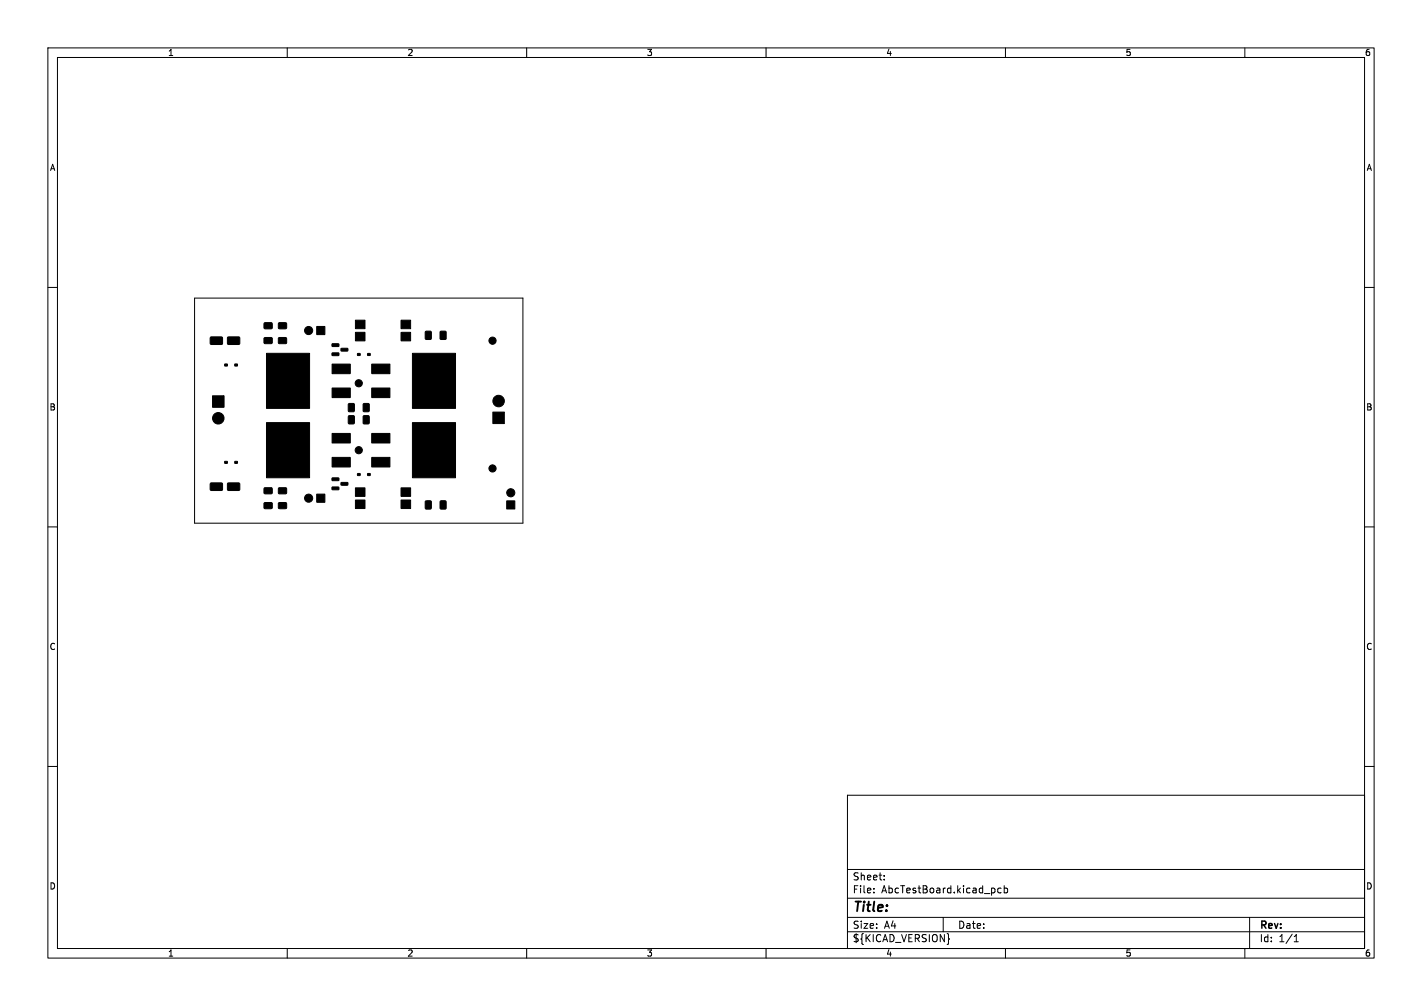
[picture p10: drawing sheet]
<svg xmlns="http://www.w3.org/2000/svg" width="297mm" height="210mm" viewBox="0 0 297 210" stroke-linecap="round" stroke-linejoin="round" font-family="sans-serif">
<g fill="none" stroke="#000" stroke-width=".21">
<path d="M10 10h277v190h-277zM12 12h273v186h-273zM60 10v2M110 10v2M160 10v2M210 10v2M260 10v2M10 60h2M285 60h2M40.6 62.2h68.6v47h-68.6zM10 110h2M285 110h2"/>
<path d="M10 160h2M285 160h2M177 166h108v32h-108zM60 198v2M110 198v2M160 198v2M177 194.5h108M177 191.5h108M177 187.5h108M177 181.5h108M182.5 186.3v.1M182.5 185.5v.1"/>
<path d="M184.7 183.6v.1M184.7 182.8v.1M197 191.5v3M198.1 195.8l.2 .2-.2 .2M209.1 185.5l-.4-.1-.3 .3 .1 .6h.6M209.7 185.5l.5-.1 .3 .3-.2 .6h-.6M209.7 184.9v1.5M210 198v2M260 198v2M261 191.5v6.5M270.3 196.6h.9M270.3 195.5l.4-.4v1.5"/>
</g>
<g fill="#000" stroke="#000" stroke-width=".21">
<path d="M44 70.4l2.3-.1 .2 .3v1.2l-.3 .1h-2.2l-.1-.2zM46.9 76h.6v.4h-.6zM49 76h.6v.4h-.6zM47.6 70.4l2.3-.1 .2 .3v1.2l-.3 .1h-2.2l-.1-.2zM55.2 67.4h1.6v1.2h-1.6zM55.2 70.5h1.6v1.2h-1.6zM58.2 70.5h1.6v1.2h-1.6zM58.2 67.4h1.6v1.2h-1.6zM66.1 68.1h1.8v1.8h-1.8zM69.4 71.8h1.3l.1 .5h-1.4zM69.4 73.7h1.3l.1 .5h-1.4zM71.2 72.7h1.4l.1 .5-1.4 .1z"/>
<path d="M69.4 76h3.8v2h-3.8zM74.7 73.8h.5v.4h-.5zM74.2 66.8h2v1.8h-2zM74.2 69.4h2v1.8h-2zM76.8 73.8h.5v.4h-.5zM77.6 76h3.8v2h-3.8zM83.8 69.4h2v1.8h-2zM83.8 66.8h2v1.8h-2zM86.1 73.8h9v11.5h-9zM88.9 69.2h1.1v1.6h-1.1zM92 69.2h1.1v1.6h-1.1zM44.4 82.6h2.4v2.4h-2.4z"/>
<path d="M46.9 96.3h.6v.4h-.6zM49 96.3h.6v.4h-.6zM55.7 73.8h9v11.5h-9zM55.7 88.2h9v11.5h-9zM69.4 99.8h1.3l.1 .5h-1.4zM72.8 84.3h1.2v1.6h-1.2zM69.4 81h3.8v2h-3.8zM69.4 95.5h3.8v2h-3.8zM69.4 90.5h3.8v2h-3.8zM72.8 86.8h1.2v1.6h-1.2zM74.7 98.9h.5v.4h-.5zM75.9 84.3h1.2v1.6h-1.2z"/>
<path d="M76.8 98.9h.5v.4h-.5zM75.9 86.8h1.2v1.6h-1.2zM77.6 81h3.8v2h-3.8zM77.6 90.5h3.8v2h-3.8zM77.6 95.5h3.8v2h-3.8zM86.1 88.2h9v11.5h-9zM102.9 86h2.4v2.4h-2.4zM44 100.9l2.3-.1 .2 .3v1.1l-.3 .2h-2.2l-.1-.3zM47.6 100.9l2.3-.1 .2 .3v1.1l-.3 .2h-2.2l-.1-.3zM55.2 105h1.6v1.1h-1.6zM55.2 101.9h1.6v1.1h-1.6zM58.2 101.9h1.6v1.1h-1.6z"/>
<path d="M58.2 105h1.6v1.1h-1.6zM66.1 103.1h1.8v1.7h-1.8zM69.4 101.7h1.3l.1 .5h-1.4zM71.2 100.7h1.4l.1 .5-1.4 .1zM74.2 101.8h2v1.8h-2zM74.2 104.4h2v1.8h-2zM83.8 104.4h2v1.8h-2zM83.8 101.8h2v1.8h-2zM88.9 104.6h1.1v1.6h-1.1zM92 104.6h1.1v1.6h-1.1zM105.8 104.6h1.7v1.7h-1.7z"/>
<circle cx="64.5" cy="69" r=".85"/>
<circle cx="102.9" cy="71.1" r=".75"/>
<circle cx="45.6" cy="87.3" r="1.2"/>
<circle cx="74.9" cy="94" r=".75"/>
<circle cx="74.9" cy="80" r=".75"/>
<circle cx="102.9" cy="97.8" r=".75"/>
<circle cx="104.1" cy="83.7" r="1.2"/>
<circle cx="64.5" cy="104" r=".85"/>
<circle cx="106.7" cy="102.9" r=".85"/>
</g>
<text font-size="2.8" x="178" y="190.8">Title:</text>
<g font-size="2.1">
<text x="178" y="183.9">Sheet:</text>
<text x="178" y="186.6">File:</text>
<text x="184" y="186.6">AbcTestBoard.kicad_pcb</text>
<text x="178" y="196.8">${KICAD_VERSION}</text>
<text x="178" y="194">Size:</text>
<text x="184.6" y="194">A4</text>
<text x="200" y="194">Date:</text>
<text x="263" y="194.2">Rev:</text>
<text x="263" y="196.8">Id:</text>
<text x="267" y="196.8">1/1</text>
</g>
<g font-size="1.8">
<text x="35" y="11.8">1</text>
<text x="85" y="11.8">2</text>
<text x="135" y="11.8">3</text>
<text x="185" y="11.8">4</text>
<text x="235" y="11.8">5</text>
<text x="285" y="11.8">6</text>
<text x="10.4" y="35.8">A</text>
<text x="285.4" y="35.8">A</text>
<text x="10.3" y="85.8">B</text>
<text x="285.3" y="85.8">B</text>
<text x="10.3" y="135.8">C</text>
<text x="285.3" y="135.8">C</text>
<text x="10.3" y="185.8">D</text>
<text x="285.3" y="185.8">D</text>
<text x="35" y="199.8">1</text>
<text x="85" y="199.8">2</text>
<text x="135" y="199.8">3</text>
<text x="185" y="199.8">4</text>
<text x="235" y="199.8">5</text>
<text x="285" y="199.8">6</text>
</g>
</svg>
